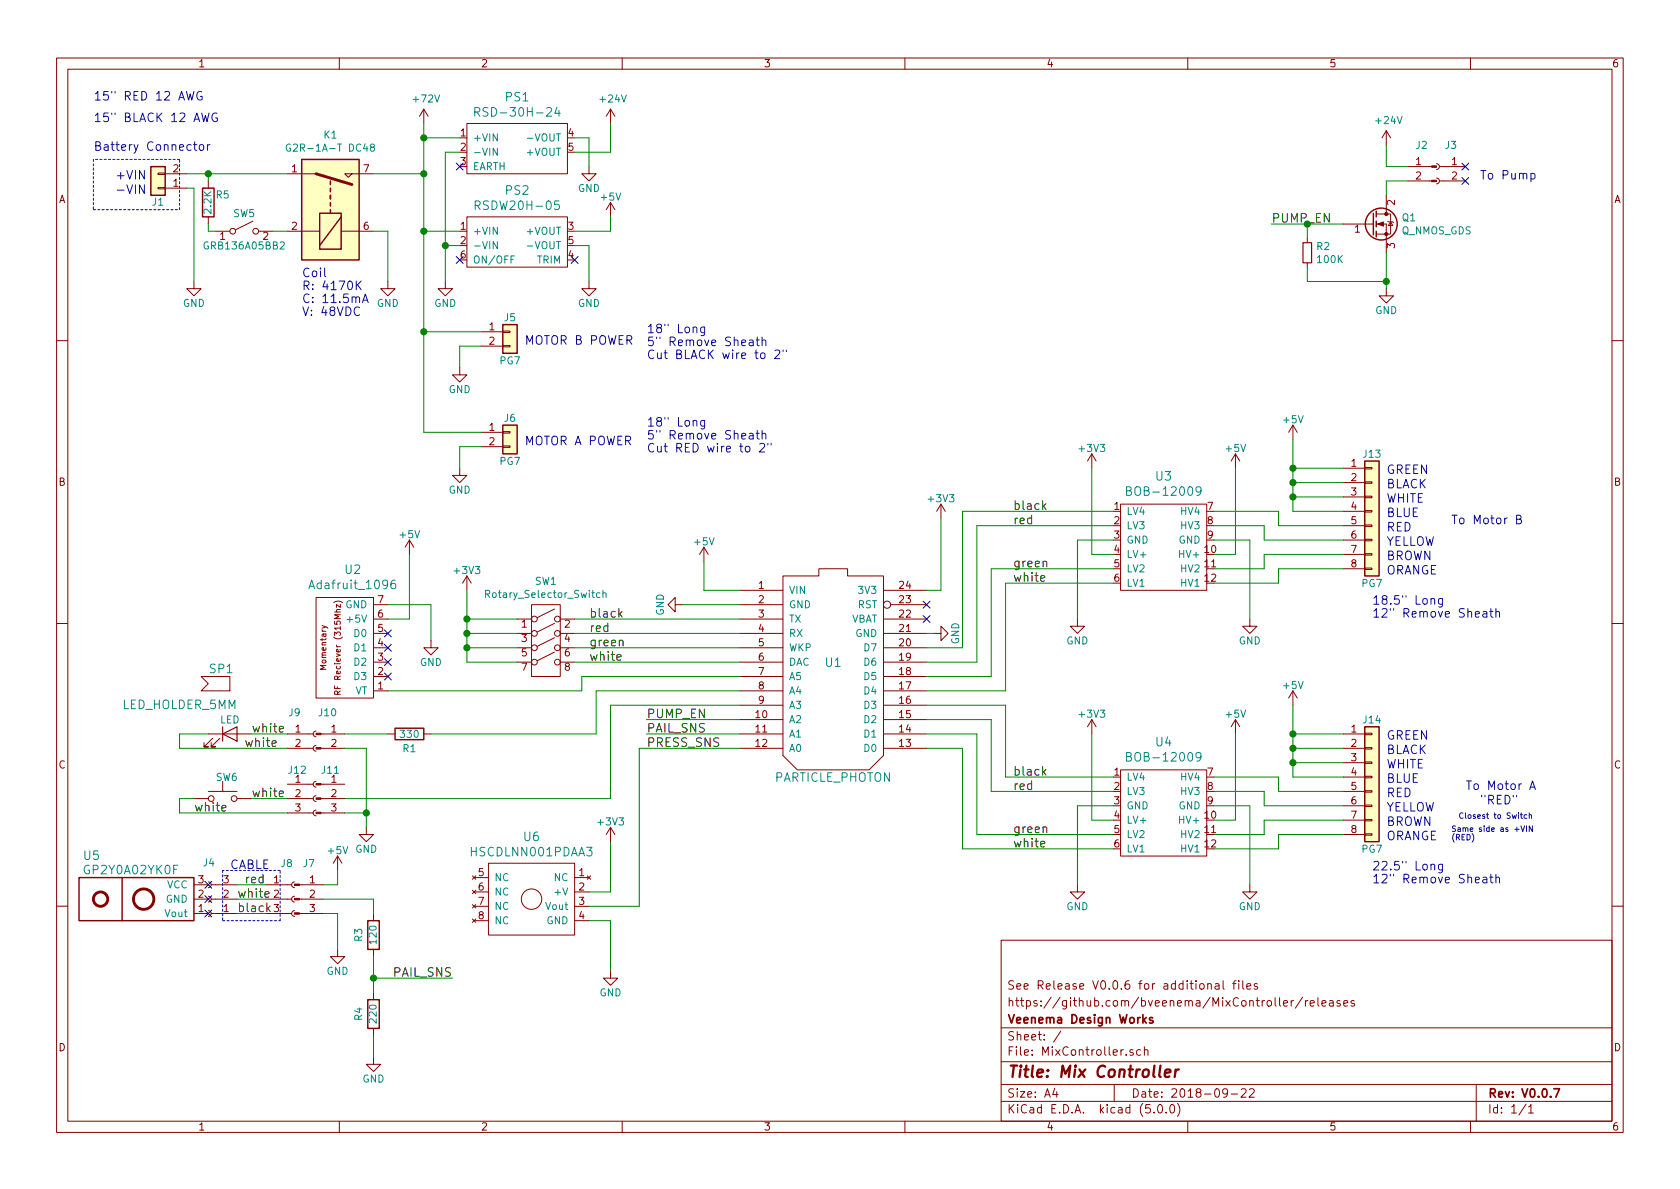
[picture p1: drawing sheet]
EESchema Schematic File Version 4
LIBS:MixController-cache
EELAYER 26 0
EELAYER END
$Descr A4 11693 8268
encoding utf-8
Sheet 1 1
Title "Mix Controller"
Date "2018-09-22"
Rev "V0.0.7"
Comp "Veenema Design Works"
Comment1 "https://github.com/bveenema/MixController/releases"
Comment2 "See Release V0.0.6 for additional files"
Comment3 ""
Comment4 ""
$EndDescr
$Comp
L particle:PARTICLE_PHOTON U1
U 1 1
P 5800 4650
F 0 "U1" H 5800 4700 60  0000 C CNN
F 1 "PARTICLE_PHOTON" H 5800 3900 60  0000 C CNN
F 2 "" H 6300 4850 60  0000 C CNN
F 3 "https://media.digikey.com/pdf/Data%20Sheets/Particle%20PDFs/Photon_v015_Web.pdf" H 6300 4850 60  0001 C CNN
F 4 "~" H 0   500 50  0001 C CNN "Alt Vendor"
F 5 "~" H 0   500 50  0001 C CNN "Alt Vendor P/N"
F 6 "PHOTONH" H 0   500 50  0001 C CNN "MPN"
F 7 "DigiKey" H 0   500 50  0001 C CNN "Vendor"
F 8 "1878-1000-ND" H 0   500 50  0001 C CNN "Vendor P/N"
	1    5800 4650
	1    0    0    -1  
$EndComp
$Comp
L power:+5V #PWR09
U 1 1
P 4900 3900
F 0 "#PWR09" H 4900 3750 50  0001 C CNN
F 1 "+5V" H 4900 4040 50  0000 C CNN
F 2 "" H 4900 3900 50  0001 C CNN
F 3 "" H 4900 3900 50  0001 C CNN
	1    4900 3900
	1    0    0    -1  
$EndComp
$Comp
L power:GND #PWR010
U 1 1
P 4750 4200
F 0 "#PWR010" H 4750 3950 50  0001 C CNN
F 1 "GND" H 4750 4050 50  0000 C CNN
F 2 "" H 4750 4200 50  0001 C CNN
F 3 "" H 4750 4200 50  0001 C CNN
	1    4750 4200
	0    1    1    0   
$EndComp
$Comp
L power:+3V3 #PWR013
U 1 1
P 6550 3600
F 0 "#PWR013" H 6550 3450 50  0001 C CNN
F 1 "+3V3" H 6550 3740 50  0000 C CNN
F 2 "" H 6550 3600 50  0001 C CNN
F 3 "" H 6550 3600 50  0001 C CNN
	1    6550 3600
	1    0    0    -1  
$EndComp
$Comp
L power:GND #PWR014
U 1 1
P 6500 4400
F 0 "#PWR014" H 6500 4150 50  0001 C CNN
F 1 "GND" H 6500 4250 50  0000 C CNN
F 2 "" H 6500 4400 50  0001 C CNN
F 3 "" H 6500 4400 50  0001 C CNN
	1    6500 4400
	0    -1   -1   0   
$EndComp
$Comp
L Device:LED D1
U 1 1
P 1600 5100
F 0 "D1" H 1600 5200 50  0001 C CNN
F 1 "LED" H 1600 5200 50  0000 C CNN
F 2 "" H 1600 5100 50  0001 C CNN
F 3 "http://www.cree.com/led-components/media/documents/C503B-BAS-BAN-BCS-BCN-GAS-GAN-GCS-GCN-1094.pdf" H 1600 5100 50  0001 C CNN
F 4 "~" H -2150 500 50  0001 C CNN "Alt Vendor"
F 5 "~" H -2150 500 50  0001 C CNN "Alt Vendor P/N"
F 6 "C503B-GCS-CY0C0791" H -2150 500 50  0001 C CNN "MPN"
F 7 "DigiKey" H -2150 500 50  0001 C CNN "Vendor"
F 8 "C503B-GCS-CY0C0791-ND" H -2150 500 50  0001 C CNN "Vendor P/N"
	1    1600 5100
	1    0    0    -1  
$EndComp
$Comp
L Device:R R1
U 1 1
P 2850 5100
F 0 "R1" V 2950 5100 50  0000 C CNN
F 1 "330" V 2850 5100 50  0000 C CNN
F 2 "" V 2780 5100 50  0001 C CNN
F 3 "" H 2850 5100 50  0001 C CNN
F 4 "~" H -1500 500 50  0001 C CNN "Alt Vendor"
F 5 "~" H -1500 500 50  0001 C CNN "Alt Vendor P/N"
F 6 "~" H -1500 500 50  0001 C CNN "MPN"
F 7 "House" H -1500 500 50  0001 C CNN "Vendor"
F 8 "~" H -1500 500 50  0001 C CNN "Vendor P/N"
	1    2850 5100
	0    1    1    0   
$EndComp
$Comp
L power:GND #PWR08
U 1 1
P 2550 5750
F 0 "#PWR08" H 2550 5500 50  0001 C CNN
F 1 "GND" H 2550 5600 50  0000 C CNN
F 2 "" H 2550 5750 50  0001 C CNN
F 3 "" H 2550 5750 50  0001 C CNN
	1    2550 5750
	1    0    0    -1  
$EndComp
$Comp
L switches:SW_Push SW6
U 1 1
P 1550 5550
F 0 "SW6" H 1500 5700 50  0000 L CNN
F 1 "SW_Push" H 1550 5490 50  0001 C CNN
F 2 "" H 1550 5750 50  0001 C CNN
F 3 "https://www.e-switch.com/system/asset/product_line/data_sheet/1/PV1.pdf" H 1550 5750 50  0001 C CNN
F 4 "~" H -1400 -200 50  0001 C CNN "Alt Vendor"
F 5 "~" H -1400 -200 50  0001 C CNN "Alt Vendor P/N"
F 6 "PV1F240SS" H -1400 -200 50  0001 C CNN "MPN"
F 7 "DigiKey" H -1400 -200 50  0001 C CNN "Vendor"
F 8 "PV1F240SS-ND" H -1400 -200 50  0001 C CNN "Vendor P/N"
	1    1550 5550
	1    0    0    -1  
$EndComp
Text Label 7050 3550 0    60   ~ 0
black
Text Label 7050 3950 0    60   ~ 0
green
Text Label 7050 5400 0    60   ~ 0
black
Text Label 7050 5800 0    60   ~ 0
green
Text Label 7050 5900 0    60   ~ 0
white
Text Notes 10100 3650 0    60   ~ 0
To Motor B
Text Label 7050 5500 0    60   ~ 0
red
$Comp
L conn:Conn_01x02 J5
U 1 1
P 3550 2300
F 0 "J5" H 3550 2400 50  0000 C CNN
F 1 "PG7" H 3550 2100 50  0000 C CNN
F 2 "" H 3550 2300 50  0001 C CNN
F 3 "http://a.co/d/5Wgcdna" H 3550 2300 50  0001 C CNN
F 4 "~" H -100 400 50  0001 C CNN "Alt Vendor"
F 5 "~" H -100 400 50  0001 C CNN "Alt Vendor P/N"
F 6 "a16101300ux0476" H -100 400 50  0001 C CNN "MPN"
F 7 "Amazon" H -100 400 50  0001 C CNN "Vendor"
F 8 "B01MSQI150" H -100 400 50  0001 C CNN "Vendor P/N"
	1    3550 2300
	1    0    0    -1  
$EndComp
$Comp
L conn:Conn_01x02 J6
U 1 1
P 3550 3000
F 0 "J6" H 3550 3100 50  0000 C CNN
F 1 "PG7" H 3550 2800 50  0000 C CNN
F 2 "" H 3550 3000 50  0001 C CNN
F 3 "http://a.co/d/5Wgcdna" H 3550 3000 50  0001 C CNN
F 4 "~" H -100 400 50  0001 C CNN "Alt Vendor"
F 5 "~" H -100 400 50  0001 C CNN "Alt Vendor P/N"
F 6 "a16101300ux0476" H -100 400 50  0001 C CNN "MPN"
F 7 "Amazon" H -100 400 50  0001 C CNN "Vendor"
F 8 "B01MSQI150" H -100 400 50  0001 C CNN "Vendor P/N"
	1    3550 3000
	1    0    0    -1  
$EndComp
$Comp
L power:GND #PWR07
U 1 1
P 3200 3250
F 0 "#PWR07" H 3200 3000 50  0001 C CNN
F 1 "GND" H 3200 3100 50  0000 C CNN
F 2 "" H 3200 3250 50  0001 C CNN
F 3 "" H 3200 3250 50  0001 C CNN
	1    3200 3250
	1    0    0    -1  
$EndComp
$Comp
L power:GND #PWR06
U 1 1
P 3200 2550
F 0 "#PWR06" H 3200 2300 50  0001 C CNN
F 1 "GND" H 3200 2400 50  0000 C CNN
F 2 "" H 3200 2550 50  0001 C CNN
F 3 "" H 3200 2550 50  0001 C CNN
	1    3200 2550
	1    0    0    -1  
$EndComp
Text Notes 3650 2400 0    60   ~ 0
MOTOR B POWER
Text Notes 3650 3100 0    60   ~ 0
MOTOR A POWER
Wire Wire Line
	5150 4100 4900 4100
Wire Wire Line
	4900 4100 4900 3900
Wire Wire Line
	6450 5000 6900 5000
Wire Wire Line
	6450 4900 7000 4900
Wire Wire Line
	6450 4800 7000 4800
Wire Wire Line
	7000 4800 7000 4050
Wire Wire Line
	6900 3950 6900 4700
Wire Wire Line
	6900 4700 6450 4700
Wire Wire Line
	6700 3550 6700 4500
Wire Wire Line
	6700 4500 6450 4500
Wire Wire Line
	6550 3600 6550 4100
Wire Wire Line
	6550 4100 6450 4100
Wire Wire Line
	6450 4400 6500 4400
Wire Wire Line
	2950 1200 2950 1600
Wire Wire Line
	2950 2300 2950 3000
Wire Wire Line
	3350 3100 3200 3100
Wire Wire Line
	3200 3100 3200 3250
Wire Wire Line
	3350 2400 3200 2400
Wire Wire Line
	3200 2400 3200 2550
Wire Wire Line
	2950 3000 3350 3000
Connection ~ 2950 2300
Wire Wire Line
	2850 4300 2850 3850
Wire Wire Line
	3000 4200 3000 4450
$Comp
L power:GND #PWR04
U 1 1
P 3000 4450
F 0 "#PWR04" H 3000 4200 50  0001 C CNN
F 1 "GND" H 3000 4300 50  0000 C CNN
F 2 "" H 3000 4450 50  0001 C CNN
F 3 "" H 3000 4450 50  0001 C CNN
	1    3000 4450
	1    0    0    -1  
$EndComp
$Comp
L power:+5V #PWR03
U 1 1
P 2850 3850
F 0 "#PWR03" H 2850 3700 50  0001 C CNN
F 1 "+5V" H 2850 3990 50  0000 C CNN
F 2 "" H 2850 3850 50  0001 C CNN
F 3 "" H 2850 3850 50  0001 C CNN
	1    2850 3850
	1    0    0    -1  
$EndComp
Wire Wire Line
	6900 5000 6900 5500
$Comp
L power:+3V3 #PWR018
U 1 1
P 7600 5100
F 0 "#PWR018" H 7600 4950 50  0001 C CNN
F 1 "+3V3" H 7600 5240 50  0000 C CNN
F 2 "" H 7600 5100 50  0001 C CNN
F 3 "" H 7600 5100 50  0001 C CNN
	1    7600 5100
	1    0    0    -1  
$EndComp
Text Notes 9550 6150 0    60   ~ 0
20" Long\n7" Remove Sheath
Text Label 7050 3650 0    60   ~ 0
red
$Comp
L conn:Conn_01x08 J14
U 1 1
P 9550 5400
F 0 "J14" H 9550 5800 50  0000 C CNN
F 1 "PG7" H 9550 4900 50  0000 C CNN
F 2 "" H 9550 5400 50  0001 C CNN
F 3 "http://a.co/d/5Wgcdna" H 9550 5400 50  0001 C CNN
F 4 "~" H -450 0   50  0001 C CNN "Alt Vendor"
F 5 "~" H -450 0   50  0001 C CNN "Alt Vendor P/N"
F 6 "a16101300ux0476" H -450 0   50  0001 C CNN "MPN"
F 7 "Amazon" H -450 0   50  0001 C CNN "Vendor"
F 8 "B01MSQI150" H -450 0   50  0001 C CNN "Vendor P/N"
	1    9550 5400
	1    0    0    -1  
$EndComp
Text Notes 10200 5500 0    60   ~ 0
To Motor A
Text Notes 10300 5600 0    60   ~ 0
"RED"
Wire Wire Line
	8900 5800 9350 5800
Wire Wire Line
	8800 5600 9350 5600
Wire Wire Line
	8900 5500 9350 5500
Wire Wire Line
	9000 5400 9350 5400
Wire Wire Line
	9000 5300 9350 5300
Wire Wire Line
	9000 5200 9350 5200
Wire Wire Line
	9000 5100 9350 5100
Text Notes 9650 5150 0    60   ~ 0
GREEN
Text Notes 9650 5250 0    60   ~ 0
BLACK
Text Notes 9650 5350 0    60   ~ 0
WHITE
Text Notes 9650 5450 0    60   ~ 0
BLUE
Text Notes 9650 5550 0    60   ~ 0
RED
Text Notes 9650 5650 0    60   ~ 0
YELLOW
Text Notes 9650 5750 0    60   ~ 0
BROWN
Text Notes 9650 5850 0    60   ~ 0
ORANGE
$Comp
L power:+5V #PWR024
U 1 1
P 9000 4900
F 0 "#PWR024" H 9000 4750 50  0001 C CNN
F 1 "+5V" H 9000 5040 50  0000 C CNN
F 2 "" H 9000 4900 50  0001 C CNN
F 3 "" H 9000 4900 50  0001 C CNN
	1    9000 4900
	1    0    0    -1  
$EndComp
Wire Wire Line
	9000 4900 9000 5100
Wire Wire Line
	9000 5100 9000 5200
Wire Wire Line
	9000 5200 9000 5300
Wire Wire Line
	9000 5300 9000 5400
Connection ~ 9000 5300
Connection ~ 9000 5200
Connection ~ 9000 5100
Wire Wire Line
	6800 3650 6800 4600
Wire Wire Line
	6800 4600 6450 4600
Wire Wire Line
	6700 5900 7750 5900
Wire Wire Line
	8450 5900 8900 5900
Wire Wire Line
	8900 5900 8900 5800
Wire Wire Line
	8450 5800 8800 5800
Wire Wire Line
	8800 5800 8800 5700
Wire Wire Line
	8450 5400 8900 5400
Wire Wire Line
	8900 5400 8900 5500
Wire Wire Line
	8800 5600 8800 5500
Wire Wire Line
	8800 5500 8450 5500
Wire Wire Line
	6800 5800 7750 5800
Wire Wire Line
	6900 5500 7750 5500
Wire Wire Line
	7000 4900 7000 5400
Wire Wire Line
	7000 5400 7750 5400
$Comp
L power:GND #PWR016
U 1 1
P 7500 6150
F 0 "#PWR016" H 7500 5900 50  0001 C CNN
F 1 "GND" H 7500 6000 50  0000 C CNN
F 2 "" H 7500 6150 50  0001 C CNN
F 3 "" H 7500 6150 50  0001 C CNN
	1    7500 6150
	1    0    0    -1  
$EndComp
Wire Wire Line
	7750 5600 7500 5600
Wire Wire Line
	7500 5600 7500 6150
Wire Wire Line
	7600 5100 7600 5700
Wire Wire Line
	7600 5700 7750 5700
$Comp
L power:+5V #PWR020
U 1 1
P 8600 5100
F 0 "#PWR020" H 8600 4950 50  0001 C CNN
F 1 "+5V" H 8600 5240 50  0000 C CNN
F 2 "" H 8600 5100 50  0001 C CNN
F 3 "" H 8600 5100 50  0001 C CNN
	1    8600 5100
	1    0    0    -1  
$EndComp
Wire Wire Line
	8600 5100 8600 5700
Wire Wire Line
	8600 5700 8450 5700
Wire Wire Line
	8450 5600 8700 5600
Wire Wire Line
	8700 5600 8700 6150
$Comp
L power:GND #PWR022
U 1 1
P 8700 6150
F 0 "#PWR022" H 8700 5900 50  0001 C CNN
F 1 "GND" H 8700 6000 50  0000 C CNN
F 2 "" H 8700 6150 50  0001 C CNN
F 3 "" H 8700 6150 50  0001 C CNN
	1    8700 6150
	1    0    0    -1  
$EndComp
$Comp
L power:+3V3 #PWR017
U 1 1
P 7600 3250
F 0 "#PWR017" H 7600 3100 50  0001 C CNN
F 1 "+3V3" H 7600 3390 50  0000 C CNN
F 2 "" H 7600 3250 50  0001 C CNN
F 3 "" H 7600 3250 50  0001 C CNN
	1    7600 3250
	1    0    0    -1  
$EndComp
Text Notes 9550 4300 0    60   ~ 0
18" Long\n5" Remove Sheath
$Comp
L conn:Conn_01x08 J13
U 1 1
P 9550 3550
F 0 "J13" H 9550 3950 50  0000 C CNN
F 1 "PG7" H 9550 3050 50  0000 C CNN
F 2 "" H 9550 3550 50  0001 C CNN
F 3 "http://a.co/d/5Wgcdna" H 9550 3550 50  0001 C CNN
F 4 "~" H -450 0   50  0001 C CNN "Alt Vendor"
F 5 "~" H -450 0   50  0001 C CNN "Alt Vendor P/N"
F 6 "a16101300ux0476" H -450 0   50  0001 C CNN "MPN"
F 7 "Amazon" H -450 0   50  0001 C CNN "Vendor"
F 8 "B01MSQI150" H -450 0   50  0001 C CNN "Vendor P/N"
	1    9550 3550
	1    0    0    -1  
$EndComp
Wire Wire Line
	8900 3950 9350 3950
Wire Wire Line
	8800 3850 9350 3850
Wire Wire Line
	8800 3750 9350 3750
Wire Wire Line
	8900 3650 9350 3650
Wire Wire Line
	9000 3550 9350 3550
Wire Wire Line
	9000 3450 9350 3450
Wire Wire Line
	9000 3350 9350 3350
Wire Wire Line
	9000 3250 9350 3250
Text Notes 9650 3300 0    60   ~ 0
GREEN
Text Notes 9650 3400 0    60   ~ 0
BLACK
Text Notes 9650 3500 0    60   ~ 0
WHITE
Text Notes 9650 3600 0    60   ~ 0
BLUE
Text Notes 9650 3700 0    60   ~ 0
RED
Text Notes 9650 3800 0    60   ~ 0
YELLOW
Text Notes 9650 3900 0    60   ~ 0
BROWN
Text Notes 9650 4000 0    60   ~ 0
ORANGE
$Comp
L power:+5V #PWR023
U 1 1
P 9000 3050
F 0 "#PWR023" H 9000 2900 50  0001 C CNN
F 1 "+5V" H 9000 3190 50  0000 C CNN
F 2 "" H 9000 3050 50  0001 C CNN
F 3 "" H 9000 3050 50  0001 C CNN
	1    9000 3050
	1    0    0    -1  
$EndComp
Wire Wire Line
	9000 3050 9000 3250
Wire Wire Line
	9000 3250 9000 3350
Wire Wire Line
	9000 3350 9000 3450
Wire Wire Line
	9000 3450 9000 3550
Connection ~ 9000 3450
Connection ~ 9000 3350
Connection ~ 9000 3250
Wire Wire Line
	8900 4050 8900 3950
Wire Wire Line
	8800 3950 8800 3850
Wire Wire Line
	8900 3550 8900 3650
Wire Wire Line
	8800 3750 8800 3650
$Comp
L power:GND #PWR015
U 1 1
P 7500 4300
F 0 "#PWR015" H 7500 4050 50  0001 C CNN
F 1 "GND" H 7500 4150 50  0000 C CNN
F 2 "" H 7500 4300 50  0001 C CNN
F 3 "" H 7500 4300 50  0001 C CNN
	1    7500 4300
	1    0    0    -1  
$EndComp
Wire Wire Line
	7500 3750 7500 4300
Wire Wire Line
	7600 3250 7600 3850
$Comp
L power:+5V #PWR019
U 1 1
P 8600 3250
F 0 "#PWR019" H 8600 3100 50  0001 C CNN
F 1 "+5V" H 8600 3390 50  0000 C CNN
F 2 "" H 8600 3250 50  0001 C CNN
F 3 "" H 8600 3250 50  0001 C CNN
	1    8600 3250
	1    0    0    -1  
$EndComp
Wire Wire Line
	8600 3250 8600 3850
Wire Wire Line
	8700 3750 8700 4300
$Comp
L power:GND #PWR021
U 1 1
P 8700 4300
F 0 "#PWR021" H 8700 4050 50  0001 C CNN
F 1 "GND" H 8700 4150 50  0000 C CNN
F 2 "" H 8700 4300 50  0001 C CNN
F 3 "" H 8700 4300 50  0001 C CNN
	1    8700 4300
	1    0    0    -1  
$EndComp
Text Label 7050 4050 0    60   ~ 0
white
Wire Wire Line
	8800 5700 9350 5700
Text Notes 10150 5700 0    39   ~ 0
Closest to Switch
$Comp
L conn:Conn_01x02 J1
U 1 1
P 1100 1300
F 0 "J1" H 1100 1400 50  0000 C CNN
F 1 "PG7" H 1100 1100 50  0001 C CNN
F 2 "" H 1100 1300 50  0001 C CNN
F 3 "http://a.co/d/5Wgcdna" H 1100 1300 50  0001 C CNN
F 4 "~" H -100 100 50  0001 C CNN "Alt Vendor"
F 5 "~" H -100 100 50  0001 C CNN "Alt Vendor P/N"
F 6 "a16101300ux0476" H -100 100 50  0001 C CNN "MPN"
F 7 "Amazon" H -100 100 50  0001 C CNN "Vendor"
F 8 "B01MSQI150" H -100 100 50  0001 C CNN "Vendor P/N"
	1    1100 1300
	-1   0    0    1   
$EndComp
Text Notes 800  1250 0    60   ~ 0
+VIN
Text Notes 800  1350 0    60   ~ 0
-VIN
Wire Wire Line
	3350 2300 2950 2300
Wire Notes Line
	1250 1450 1250 1100
Wire Notes Line
	1250 1100 650  1100
Wire Notes Line
	650  1100 650  1450
Wire Notes Line
	650  1450 1250 1450
Text Notes 650  1050 0    60   ~ 0
Battery Connector
Text Notes 10100 5850 0    39   ~ 0
Same side as +VIN \n(RED)
Text Notes 4500 2500 0    60   ~ 0
18" Long\n5" Remove Sheath\nCut BLACK wire to 2"
Text Notes 4500 3150 0    60   ~ 0
18" Long\n5" Remove Sheath\nCut RED wire to 2"
$Comp
L switches:SW_SPST SW5
U 1 1
P 1700 1600
F 0 "SW5" H 1700 1725 50  0000 C CNN
F 1 "GRB136A05BB2" H 1700 1500 50  0000 C CNN
F 2 "" H 1700 1600 50  0001 C CNN
F 3 "http://switches-connectors-custom.cwind.com/Asset/GRB136A05BB2.pdf" H 1700 1600 50  0001 C CNN
F 4 "~" H -250 -2150 50  0001 C CNN "Alt Vendor"
F 5 "~" H -250 -2150 50  0001 C CNN "Alt Vendor P/N"
F 6 "GRB136A05BB2" H -250 -2150 50  0001 C CNN "MPN"
F 7 "DigiKey" H -250 -2150 50  0001 C CNN "Vendor"
F 8 "SW652-ND" H -250 -2150 50  0001 C CNN "Vendor P/N"
	1    1700 1600
	1    0    0    -1  
$EndComp
Wire Wire Line
	3250 4400 3250 4500
Wire Wire Line
	3250 4500 3250 4600
Connection ~ 3250 4400
Connection ~ 3250 4500
$Comp
L power:+3V3 #PWR01
U 1 1
P 3250 4100
F 0 "#PWR01" H 3250 3950 50  0001 C CNN
F 1 "+3V3" H 3250 4240 50  0000 C CNN
F 2 "" H 3250 4100 50  0001 C CNN
F 3 "" H 3250 4100 50  0001 C CNN
	1    3250 4100
	1    0    0    -1  
$EndComp
Text Label 4100 4600 0    60   ~ 0
white
Text Label 4100 4500 0    60   ~ 0
green
Text Label 4100 4400 0    60   ~ 0
red
Text Label 4100 4300 0    60   ~ 0
black
$Comp
L power:GND #PWR02
U 1 1
P 1350 1950
F 0 "#PWR02" H 1350 1700 50  0001 C CNN
F 1 "GND" H 1350 1800 50  0000 C CNN
F 2 "" H 1350 1950 50  0001 C CNN
F 3 "" H 1350 1950 50  0001 C CNN
	1    1350 1950
	1    0    0    -1  
$EndComp
$Comp
L Relay:DIPxx-1Axx-11x K1
U 1 1
P 2300 1400
F 0 "K1" V 2767 1400 50  0000 C CNN
F 1 "G2R-1A-T DC48" V 2676 1400 50  0000 C CNN
F 2 "" H 2650 1350 50  0001 L CNN
F 3 "http://omronfs.omron.com/en_US/ecb/products/pdf/en-g2r.pdf" H 2300 1400 50  0001 C CNN
F 4 "~" H -100 100 50  0001 C CNN "Alt Vendor"
F 5 "~" H -100 100 50  0001 C CNN "Alt Vendor P/N"
F 6 "G2R-1A-T DC48" H -100 100 50  0001 C CNN "MPN"
F 7 "DigiKey" H -100 100 50  0001 C CNN "Vendor"
F 8 "Z6234-ND" H -100 100 50  0001 C CNN "Vendor P/N"
	1    2300 1400
	0    1    -1   0   
$EndComp
Wire Wire Line
	1300 1300 1350 1300
Text Notes 650  700  0    60   ~ 0
15" RED 12 AWG
Text Notes 650  850  0    60   ~ 0
15" BLACK 12 AWG
Wire Wire Line
	1900 1600 2000 1600
Wire Wire Line
	1500 1600 1450 1600
Wire Wire Line
	2600 1600 2700 1600
Wire Wire Line
	2700 1600 2700 1950
$Comp
L power:GND #PWR05
U 1 1
P 2700 1950
F 0 "#PWR05" H 2700 1700 50  0001 C CNN
F 1 "GND" H 2700 1800 50  0000 C CNN
F 2 "" H 2700 1950 50  0001 C CNN
F 3 "" H 2700 1950 50  0001 C CNN
	1    2700 1950
	1    0    0    -1  
$EndComp
Wire Wire Line
	2600 1200 2950 1200
$Comp
L proj:RSD-30H-24 PS1
U 1 1
P 3600 1050
F 0 "PS1" H 3600 1437 60  0000 C CNN
F 1 "RSD-30H-24" H 3600 1331 60  0000 C CNN
F 2 "" H 3850 1400 60  0001 C CNN
F 3 "https://www.meanwell.com/Upload/PDF/RSD-30/RSD-30-SPEC.PDF" H 3850 1400 60  0001 C CNN
F 4 "RSD-30H-24" H 3600 1050 50  0001 C CNN "MPN"
F 5 "DigiKey" H 3600 1050 50  0001 C CNN "Vendor"
F 6 "1866-5459-ND" H 3600 1050 50  0001 C CNN "Vendor P/N"
F 7 "~" H 3600 1050 50  0001 C CNN "Alt Vendor"
F 8 "~" H 3600 1050 50  0001 C CNN "Alt Vendor P/N"
	1    3600 1050
	1    0    0    -1  
$EndComp
$Comp
L proj:RSDW20H-05 PS2
U 1 1
P 3600 1700
F 0 "PS2" H 3600 2087 60  0000 C CNN
F 1 "RSDW20H-05" H 3600 1981 60  0000 C CNN
F 2 "" H 3850 2050 60  0001 C CNN
F 3 "http://www.meanwell.com/webapp/product/search.aspx?prod=RSDW20#1" H 3850 2050 60  0001 C CNN
F 4 "~" H -100 100 50  0001 C CNN "Alt Vendor"
F 5 "~" H -100 100 50  0001 C CNN "Alt Vendor P/N"
F 6 "RSDW20H-05" H -100 100 50  0001 C CNN "MPN"
F 7 "Mouser" H -100 100 50  0001 C CNN "Vendor"
F 8 "709-RSDW20H-05" H -100 100 50  0001 C CNN "Vendor P/N"
	1    3600 1700
	1    0    0    -1  
$EndComp
$Comp
L power:+24V #PWR025
U 1 1
P 4250 850
F 0 "#PWR025" H 4250 700 50  0001 C CNN
F 1 "+24V" H 4265 1023 50  0000 C CNN
F 2 "" H 4250 850 50  0001 C CNN
F 3 "" H 4250 850 50  0001 C CNN
	1    4250 850 
	1    0    0    -1  
$EndComp
Wire Wire Line
	2950 1200 2950 950 
Connection ~ 2950 1200
Wire Wire Line
	4250 1050 4250 850 
Wire Wire Line
	4000 1050 4250 1050
Wire Wire Line
	4000 1700 4100 1700
Wire Wire Line
	4100 1700 4100 1950
$Comp
L power:GND #PWR012
U 1 1
P 4100 1150
F 0 "#PWR012" H 4100 900 50  0001 C CNN
F 1 "GND" H 4100 1000 50  0000 C CNN
F 2 "" H 4100 1150 50  0001 C CNN
F 3 "" H 4100 1150 50  0001 C CNN
	1    4100 1150
	1    0    0    -1  
$EndComp
Wire Wire Line
	4100 950  4000 950 
$Comp
L power:GND #PWR011
U 1 1
P 3100 1950
F 0 "#PWR011" H 3100 1700 50  0001 C CNN
F 1 "GND" H 3100 1800 50  0000 C CNN
F 2 "" H 3100 1950 50  0001 C CNN
F 3 "" H 3100 1950 50  0001 C CNN
	1    3100 1950
	1    0    0    -1  
$EndComp
Wire Wire Line
	3100 1950 3100 1700
Wire Wire Line
	3100 1700 3200 1700
Wire Wire Line
	3100 1700 3100 1050
Wire Wire Line
	3100 1050 3200 1050
Connection ~ 3100 1700
Wire Wire Line
	3200 1600 2950 1600
Connection ~ 2950 1600
Wire Wire Line
	2950 1600 2950 2300
Wire Wire Line
	3200 950  2950 950 
$Comp
L power:+5V #PWR026
U 1 1
P 4250 1500
F 0 "#PWR026" H 4250 1350 50  0001 C CNN
F 1 "+5V" H 4250 1640 50  0000 C CNN
F 2 "" H 4250 1500 50  0001 C CNN
F 3 "" H 4250 1500 50  0001 C CNN
	1    4250 1500
	1    0    0    -1  
$EndComp
Wire Wire Line
	4250 1500 4250 1600
Wire Wire Line
	4250 1600 4000 1600
$Comp
L proj:BOB-12009 U3
U 1 1
P 8100 3800
F 0 "U3" H 8100 4297 60  0000 C CNN
F 1 "BOB-12009" H 8100 4191 60  0000 C CNN
F 2 "" H 8800 4350 60  0001 C CNN
F 3 "https://www.sparkfun.com/products/12009" H 8800 4350 60  0001 C CNN
F 4 "~" H 0   0   50  0001 C CNN "Alt Vendor"
F 5 "~" H 0   0   50  0001 C CNN "Alt Vendor P/N"
F 6 "BOB-12009" H 0   0   50  0001 C CNN "MPN"
F 7 "DigiKey" H 0   0   50  0001 C CNN "Vendor"
F 8 "1568-1209-ND" H 0   0   50  0001 C CNN "Vendor P/N"
	1    8100 3800
	1    0    0    -1  
$EndComp
Wire Wire Line
	7000 4050 7750 4050
Wire Wire Line
	6900 3950 7750 3950
Wire Wire Line
	6800 3650 7750 3650
Wire Wire Line
	6700 3550 7750 3550
Wire Wire Line
	8450 3750 8700 3750
Wire Wire Line
	8600 3850 8450 3850
Wire Wire Line
	7600 3850 7750 3850
Wire Wire Line
	7750 3750 7500 3750
Wire Wire Line
	8800 3650 8450 3650
Wire Wire Line
	8450 3550 8900 3550
Wire Wire Line
	8450 3950 8800 3950
Wire Wire Line
	8450 4050 8900 4050
$Comp
L proj:BOB-12009 U4
U 1 1
P 8100 5650
F 0 "U4" H 8100 6147 60  0000 C CNN
F 1 "BOB-12009" H 8100 6041 60  0000 C CNN
F 2 "" H 8800 6200 60  0001 C CNN
F 3 "https://www.sparkfun.com/products/12009" H 8800 6200 60  0001 C CNN
F 4 "~" H 0   1850 50  0001 C CNN "Alt Vendor"
F 5 "~" H 0   1850 50  0001 C CNN "Alt Vendor P/N"
F 6 "BOB-12009" H 0   1850 50  0001 C CNN "MPN"
F 7 "DigiKey" H 0   1850 50  0001 C CNN "Vendor"
F 8 "1568-1209-ND" H 0   1850 50  0001 C CNN "Vendor P/N"
	1    8100 5650
	1    0    0    -1  
$EndComp
Wire Wire Line
	1350 1300 1350 1950
Wire Wire Line
	6450 5100 6800 5100
Wire Wire Line
	6800 5100 6800 5800
Wire Wire Line
	6700 5900 6700 5200
Wire Wire Line
	6700 5200 6450 5200
Wire Wire Line
	5150 4300 4000 4300
$Comp
L proj:Rotary_Selector_Switch SW1
U 1 1
P 3800 4300
F 0 "SW1" H 3800 4565 50  0000 C CNN
F 1 "Rotary_Selector_Switch" H 3800 4474 50  0000 C CNN
F 2 "" H 3800 4300 50  0001 C CNN
F 3 " http://a.co/d/7F7LLH1" H 3800 4300 50  0001 C CNN
F 4 "~" H 0   500 50  0001 C CNN "Alt Vendor"
F 5 "~" H 0   500 50  0001 C CNN "Alt Vendor P/N"
F 6 "LW28-20/0123.3" H 0   500 50  0001 C CNN "MPN"
F 7 "Amazon" H 0   500 50  0001 C CNN "Vendor"
F 8 "B014KPR3D2" H 0   500 50  0001 C CNN "Vendor P/N"
	1    3800 4300
	1    0    0    -1  
$EndComp
Wire Wire Line
	3250 4400 3600 4400
Wire Wire Line
	3250 4500 3600 4500
Wire Wire Line
	3250 4600 3600 4600
Wire Wire Line
	3250 4300 3250 4400
Wire Wire Line
	3250 4100 3250 4300
Connection ~ 3250 4300
Wire Wire Line
	3250 4300 3600 4300
Wire Wire Line
	4750 4200 5150 4200
Wire Wire Line
	4000 4400 5150 4400
Wire Wire Line
	5150 4500 4000 4500
Wire Wire Line
	5150 4600 4000 4600
$Comp
L proj:Adafruit_1096 U2
U 1 1
P 2400 4500
F 0 "U2" H 2456 5047 60  0000 C CNN
F 1 "Adafruit_1096" H 2456 4941 60  0000 C CNN
F 2 "" H 3350 5100 60  0001 C CNN
F 3 "https://www.adafruit.com/product/1096" H 3350 5100 60  0001 C CNN
F 4 "Adafruit" H 0   500 50  0001 C CNN "Alt Vendor"
F 5 "1096" H 0   500 50  0001 C CNN "Alt Vendor P/N"
F 6 "1096" H 0   500 50  0001 C CNN "MPN"
F 7 "DigiKey" H 0   500 50  0001 C CNN "Vendor"
F 8 "1528-1935-ND" H 0   500 50  0001 C CNN "Vendor P/N"
	1    2400 4500
	1    0    0    -1  
$EndComp
Wire Wire Line
	2700 4200 3000 4200
Wire Wire Line
	2700 4300 2850 4300
Wire Wire Line
	5150 4700 4050 4700
Wire Wire Line
	4050 4700 4050 4800
Wire Wire Line
	2700 4800 4050 4800
NoConn ~ 2700 4700
NoConn ~ 2700 4600
NoConn ~ 2700 4500
NoConn ~ 2700 4400
$Comp
L conn:Conn_01x02_Male J2
U 1 1
P 10000 1150
F 0 "J2" H 10150 1300 50  0000 R CNN
F 1 "B2B-XH-A(LF)(SN)" V 10200 950 50  0001 R CNN
F 2 "" H 10000 1150 50  0001 C CNN
F 3 "http://www.jst-mfg.com/product/pdf/eng/eXH.pdf" H 10000 1150 50  0001 C CNN
F 4 "~" H 450 -650 50  0001 C CNN "Alt Vendor"
F 5 "~" H 450 -650 50  0001 C CNN "Alt Vendor P/N"
F 6 "B2B-XH-A(LF)(SN)" H 450 -650 50  0001 C CNN "MPN"
F 7 "DigiKey" H 450 -650 50  0001 C CNN "Vendor"
F 8 "455-2247-ND" H 450 -650 50  0001 C CNN "Vendor P/N"
	1    10000 1150
	-1   0    0    -1  
$EndComp
Wire Wire Line
	9800 1250 9650 1250
Wire Wire Line
	9650 1250 9650 1350
Wire Wire Line
	9800 1150 9650 1150
Wire Wire Line
	9650 1150 9650 1000
$Comp
L power:+24V #PWR027
U 1 1
P 9650 1000
F 0 "#PWR027" H 9650 850 50  0001 C CNN
F 1 "+24V" H 9665 1173 50  0000 C CNN
F 2 "" H 9650 1000 50  0001 C CNN
F 3 "" H 9650 1000 50  0001 C CNN
	1    9650 1000
	1    0    0    -1  
$EndComp
$Comp
L Device:Q_NMOS_GDS Q1
U 1 1
P 9550 1550
F 0 "Q1" H 9755 1596 50  0000 L CNN
F 1 "Q_NMOS_GDS" H 9755 1505 50  0000 L CNN
F 2 "" H 9750 1650 50  0001 C CNN
F 3 "https://www.fairchildsemi.com/datasheets/FQ/FQP30N06L.pdf" H 9550 1550 50  0001 C CNN
F 4 "FQP30N06L" H 9550 1550 50  0001 C CNN "MPN"
F 5 "DigiKey" H 9550 1550 50  0001 C CNN "Vendor"
F 6 "FQP30N06L-ND" H 9550 1550 50  0001 C CNN "Vendor P/N"
F 7 "~" H 450 -550 50  0001 C CNN "Alt Vendor"
F 8 "~" H 450 -550 50  0001 C CNN "Alt Vendor P/N"
	1    9550 1550
	1    0    0    -1  
$EndComp
$Comp
L power:GND #PWR028
U 1 1
P 9650 2000
F 0 "#PWR028" H 9650 1750 50  0001 C CNN
F 1 "GND" H 9650 1850 50  0000 C CNN
F 2 "" H 9650 2000 50  0001 C CNN
F 3 "" H 9650 2000 50  0001 C CNN
	1    9650 2000
	1    0    0    -1  
$EndComp
Wire Wire Line
	9350 1550 9100 1550
Text Label 8850 1550 0    60   ~ 0
PUMP_EN
Wire Wire Line
	4150 5100 4150 4800
Wire Wire Line
	4150 4800 5150 4800
Wire Wire Line
	3000 5100 4150 5100
Wire Wire Line
	5150 4900 4250 4900
Wire Wire Line
	5150 5000 4500 5000
Text Label 4500 5000 0    60   ~ 0
PUMP_EN
Text Label 4500 5200 0    60   ~ 0
PRESS_SNS
$Comp
L Device:R_Small R2
U 1 1
P 9100 1750
F 0 "R2" H 9159 1796 50  0000 L CNN
F 1 "100K" H 9159 1705 50  0000 L CNN
F 2 "" H 9100 1750 50  0001 C CNN
F 3 "~" H 9100 1750 50  0001 C CNN
F 4 "~" H 450 -550 50  0001 C CNN "Alt Vendor"
F 5 "~" H 450 -550 50  0001 C CNN "Alt Vendor P/N"
F 6 "~" H 450 -550 50  0001 C CNN "MPN"
F 7 "House" H 450 -550 50  0001 C CNN "Vendor"
F 8 "~" H 450 -550 50  0001 C CNN "Vendor P/N"
	1    9100 1750
	1    0    0    -1  
$EndComp
Wire Wire Line
	9100 1650 9100 1550
Connection ~ 9100 1550
Wire Wire Line
	9100 1550 8850 1550
Wire Wire Line
	9100 1850 9100 1950
Wire Wire Line
	9100 1950 9650 1950
Wire Wire Line
	9650 1950 9650 2000
Wire Wire Line
	9650 1750 9650 1950
Connection ~ 9650 1950
$Comp
L proj:LED_HOLDER_5MM SP1
U 1 1
P 1500 4750
F 0 "SP1" H 1550 4650 60  0000 R CNN
F 1 "LED_HOLDER_5MM" H 2150 4900 60  0000 R CNN
F 2 "" H 1500 4750 60  0001 C CNN
F 3 "https://media.digikey.com/pdf/Data%20Sheets/Adafruit%20PDFs/2178_Web.pdf" H 1500 4750 60  0001 C CNN
F 4 "~" H -450 300 50  0001 C CNN "Alt Vendor"
F 5 "~" H -450 300 50  0001 C CNN "Alt Vendor P/N"
F 6 "2178" H -450 300 50  0001 C CNN "MPN"
F 7 "DigiKey" H -450 300 50  0001 C CNN "Vendor"
F 8 "1528-1399-ND" H -450 300 50  0001 C CNN "Vendor P/N"
	1    1500 4750
	-1   0    0    1   
$EndComp
$Comp
L conn:Conn_01x02_Female J3
U 1 1
P 10000 1150
F 0 "J3" H 9900 1300 50  0000 C CNN
F 1 "XHP-2" H 9550 950 50  0001 C CNN
F 2 "" H 10000 1150 50  0001 C CNN
F 3 "http://www.jst-mfg.com/product/pdf/eng/eXH.pdf" H 10000 1150 50  0001 C CNN
F 4 "~" H 550 -550 50  0001 C CNN "Alt Vendor"
F 5 "~" H 550 -550 50  0001 C CNN "Alt Vendor P/N"
F 6 "XHP-2" H 550 -550 50  0001 C CNN "MPN"
F 7 "DigiKey" H 550 -550 50  0001 C CNN "Vendor"
F 8 "455-2266-ND" H 550 -550 50  0001 C CNN "Vendor P/N"
	1    10000 1150
	-1   0    0    -1  
$EndComp
NoConn ~ 10200 1150
NoConn ~ 10200 1250
Text Notes 10300 1250 0    60   ~ 0
To Pump
$Comp
L proj:HSCDLNN001PDAA3 U6
U 1 1
P 3700 6250
F 0 "U6" H 3700 6687 60  0000 C CNN
F 1 "HSCDLNN001PDAA3" H 3700 6581 60  0000 C CNN
F 2 "" H 3700 6300 60  0001 C CNN
F 3 "https://sensing.honeywell.com/index.php?ci_id=151133" H 3700 6300 60  0001 C CNN
F 4 "HSCDLNN001PDAA3" H 3700 6250 50  0001 C CNN "MPN"
F 5 "DigiKey" H 3700 6250 50  0001 C CNN "Vendor"
F 6 "480-5420-ND" H 3700 6250 50  0001 C CNN "Vendor P/N"
F 7 "~" H 0   -100 50  0001 C CNN "Alt Vendor"
F 8 "~" H 0   -100 50  0001 C CNN "Alt Vendor P/N"
	1    3700 6250
	-1   0    0    -1  
$EndComp
Wire Wire Line
	4100 6400 4250 6400
Wire Wire Line
	4250 6400 4250 6750
Wire Wire Line
	4100 6200 4250 6200
Wire Wire Line
	4250 6200 4250 5850
$Comp
L power:+3V3 #PWR032
U 1 1
P 4250 5850
F 0 "#PWR032" H 4250 5700 50  0001 C CNN
F 1 "+3V3" H 4250 5990 50  0000 C CNN
F 2 "" H 4250 5850 50  0001 C CNN
F 3 "" H 4250 5850 50  0001 C CNN
	1    4250 5850
	1    0    0    -1  
$EndComp
Wire Wire Line
	4100 6300 4450 6300
Wire Wire Line
	4450 6300 4450 5200
Wire Wire Line
	4450 5200 5150 5200
$Comp
L power:GND #PWR033
U 1 1
P 4250 6750
F 0 "#PWR033" H 4250 6500 50  0001 C CNN
F 1 "GND" H 4250 6600 50  0000 C CNN
F 2 "" H 4250 6750 50  0001 C CNN
F 3 "" H 4250 6750 50  0001 C CNN
	1    4250 6750
	1    0    0    -1  
$EndComp
$Comp
L proj:GP2Y0A02YK0F U5
U 1 1
P 1000 6250
F 0 "U5" H 700 5950 60  0000 R CNN
F 1 "GP2Y0A02YK0F" H 1250 6050 60  0000 R CNN
F 2 "" H 850 6250 60  0001 C CNN
F 3 "https://www.sparkfun.com/datasheets/Sensors/Infrared/gp2y0a02yk_e.pdf" H 850 6250 60  0001 C CNN
F 4 "~" H 0   0   50  0001 C CNN "Alt Vendor"
F 5 "~" H 0   0   50  0001 C CNN "Alt Vendor P/N"
F 6 "GP2Y0A02YK0F" H 0   0   50  0001 C CNN "MPN"
F 7 "SparkFun" H 0   0   50  0001 C CNN "Vendor"
F 8 "SEN-08958" H 0   0   50  0001 C CNN "Vendor P/N"
	1    1000 6250
	1    0    0    1   
$EndComp
$Comp
L power:+5V #PWR029
U 1 1
P 2350 6050
F 0 "#PWR029" H 2350 5900 50  0001 C CNN
F 1 "+5V" H 2350 6190 50  0000 C CNN
F 2 "" H 2350 6050 50  0001 C CNN
F 3 "" H 2350 6050 50  0001 C CNN
	1    2350 6050
	1    0    0    -1  
$EndComp
Wire Wire Line
	2350 6050 2350 6150
Wire Wire Line
	2350 6150 2250 6150
$Comp
L power:GND #PWR030
U 1 1
P 2350 6600
F 0 "#PWR030" H 2350 6350 50  0001 C CNN
F 1 "GND" H 2350 6450 50  0000 C CNN
F 2 "" H 2350 6600 50  0001 C CNN
F 3 "" H 2350 6600 50  0001 C CNN
	1    2350 6600
	1    0    0    -1  
$EndComp
$Comp
L Device:R R3
U 1 1
P 2600 6500
F 0 "R3" V 2700 6500 50  0000 C CNN
F 1 "120" V 2600 6500 50  0000 C CNN
F 2 "" V 2530 6500 50  0001 C CNN
F 3 "" H 2600 6500 50  0001 C CNN
F 4 "~" H -1750 1900 50  0001 C CNN "Alt Vendor"
F 5 "~" H -1750 1900 50  0001 C CNN "Alt Vendor P/N"
F 6 "~" H -1750 1900 50  0001 C CNN "MPN"
F 7 "House" H -1750 1900 50  0001 C CNN "Vendor"
F 8 "~" H -1750 1900 50  0001 C CNN "Vendor P/N"
	1    2600 6500
	-1   0    0    1   
$EndComp
$Comp
L Device:R R4
U 1 1
P 2600 7050
F 0 "R4" V 2700 7050 50  0000 C CNN
F 1 "220" V 2600 7050 50  0000 C CNN
F 2 "" V 2530 7050 50  0001 C CNN
F 3 "" H 2600 7050 50  0001 C CNN
F 4 "~" H -1750 2450 50  0001 C CNN "Alt Vendor"
F 5 "~" H -1750 2450 50  0001 C CNN "Alt Vendor P/N"
F 6 "~" H -1750 2450 50  0001 C CNN "MPN"
F 7 "House" H -1750 2450 50  0001 C CNN "Vendor"
F 8 "~" H -1750 2450 50  0001 C CNN "Vendor P/N"
	1    2600 7050
	-1   0    0    1   
$EndComp
Wire Wire Line
	2600 6650 2600 6800
$Comp
L power:GND #PWR031
U 1 1
P 2600 7350
F 0 "#PWR031" H 2600 7100 50  0001 C CNN
F 1 "GND" H 2600 7200 50  0000 C CNN
F 2 "" H 2600 7350 50  0001 C CNN
F 3 "" H 2600 7350 50  0001 C CNN
	1    2600 7350
	1    0    0    -1  
$EndComp
Wire Wire Line
	2600 7200 2600 7350
Wire Wire Line
	2600 6800 3150 6800
Connection ~ 2600 6800
Wire Wire Line
	2600 6800 2600 6900
Text Label 3150 6800 2    60   ~ 0
PAIL_SNS
Wire Wire Line
	5150 5100 4500 5100
Text Label 4500 5100 0    60   ~ 0
PAIL_SNS
$Comp
L conn:Conn_01x03_Female J4
U 1 1
P 1450 6250
F 0 "J4" H 1400 6000 50  0000 L CNN
F 1 "XHP-3" H 1350 5950 50  0001 L CNN
F 2 "" H 1450 6250 50  0001 C CNN
F 3 "http://www.jst-mfg.com/product/pdf/eng/eXH.pdf" H 1450 6250 50  0001 C CNN
F 4 "~" H 0   0   50  0001 C CNN "Alt Vendor"
F 5 "~" H 0   0   50  0001 C CNN "Alt Vendor P/N"
F 6 "XHP-3" H 0   0   50  0001 C CNN "MPN"
F 7 "DigiKey" H 0   0   50  0001 C CNN "Vendor"
F 8 "455-2219-ND" H 0   0   50  0001 C CNN "Vendor P/N"
	1    1450 6250
	-1   0    0    1   
$EndComp
$Comp
L conn:Conn_01x03_Male J7
U 1 1
P 2050 6250
F 0 "J7" H 2150 6500 50  0000 C CNN
F 1 "B3B-XH-A(LF)(SN)" H 2000 6050 50  0001 C CNN
F 2 "" H 2050 6250 50  0001 C CNN
F 3 "http://www.jst-mfg.com/product/pdf/eng/eXH.pdf" H 2050 6250 50  0001 C CNN
F 4 "~" H 0   0   50  0001 C CNN "Alt Vendor"
F 5 "~" H 0   0   50  0001 C CNN "Alt Vendor P/N"
F 6 "B3B-XH-A(LF)(SN)" H 0   0   50  0001 C CNN "MPN"
F 7 "DigiKey" H 0   0   50  0001 C CNN "Vendor"
F 8 "455-2248-ND" H 0   0   50  0001 C CNN "Vendor P/N"
	1    2050 6250
	1    0    0    -1  
$EndComp
$Comp
L conn:Conn_01x03_Female J8
U 1 1
P 2050 6250
F 0 "J8" H 1950 6500 50  0000 L CNN
F 1 "XHP-3" H 1850 6600 50  0001 L CNN
F 2 "" H 2050 6250 50  0001 C CNN
F 3 "http://www.jst-mfg.com/product/pdf/eng/eXH.pdf" H 2050 6250 50  0001 C CNN
F 4 "~" H 0   0   50  0001 C CNN "Alt Vendor"
F 5 "~" H 0   0   50  0001 C CNN "Alt Vendor P/N"
F 6 "XHP-3" H 0   0   50  0001 C CNN "MPN"
F 7 "DigiKey" H 0   0   50  0001 C CNN "Vendor"
F 8 "455-2219-ND" H 0   0   50  0001 C CNN "Vendor P/N"
	1    2050 6250
	1    0    0    -1  
$EndComp
Wire Wire Line
	1650 6150 1850 6150
Wire Wire Line
	1650 6250 1850 6250
Wire Wire Line
	1650 6350 1850 6350
Wire Notes Line
	1550 6050 1550 6400
Wire Notes Line
	1550 6400 1950 6400
Wire Notes Line
	1950 6400 1950 6050
Wire Notes Line
	1950 6050 1550 6050
Text Notes 1600 6050 0    60   ~ 0
CABLE
$Comp
L Device:R R5
U 1 1
P 1450 1400
F 0 "R5" H 1350 1350 50  0000 C CNN
F 1 "2.2K" V 1450 1400 50  0000 C CNN
F 2 "" V 1380 1400 50  0001 C CNN
F 3 "" H 1450 1400 50  0001 C CNN
F 4 "~" H -2900 -3200 50  0001 C CNN "Alt Vendor"
F 5 "~" H -2900 -3200 50  0001 C CNN "Alt Vendor P/N"
F 6 "~" H -2900 -3200 50  0001 C CNN "MPN"
F 7 "House" H -2900 -3200 50  0001 C CNN "Vendor"
F 8 "~" H -2900 -3200 50  0001 C CNN "Vendor P/N"
	1    1450 1400
	-1   0    0    1   
$EndComp
Wire Wire Line
	1300 1200 1450 1200
Wire Wire Line
	1450 1250 1450 1200
Connection ~ 1450 1200
Wire Wire Line
	1450 1200 2000 1200
Wire Wire Line
	1450 1600 1450 1550
Text Notes 2100 2200 0    60   ~ 0
Coil \nR: 4170K\nC: 11.5mA\nV: 48VDC
NoConn ~ 1450 6150
NoConn ~ 1450 6250
NoConn ~ 1450 6350
$Comp
L proj:+72V #PWR0101
U 1 1
P 2950 850
F 0 "#PWR0101" H 2950 700 50  0001 C CNN
F 1 "+72V" H 2965 1023 50  0000 C CNN
F 2 "" H 2950 850 50  0001 C CNN
F 3 "" H 2950 850 50  0001 C CNN
	1    2950 850 
	1    0    0    -1  
$EndComp
Wire Wire Line
	2950 850  2950 950 
Connection ~ 2950 950 
NoConn ~ 3200 1150
NoConn ~ 3200 1800
NoConn ~ 4000 1800
Wire Wire Line
	4100 950  4100 1150
$Comp
L power:GND #PWR0102
U 1 1
P 4100 1950
F 0 "#PWR0102" H 4100 1700 50  0001 C CNN
F 1 "GND" H 4100 1800 50  0000 C CNN
F 2 "" H 4100 1950 50  0001 C CNN
F 3 "" H 4100 1950 50  0001 C CNN
	1    4100 1950
	1    0    0    -1  
$EndComp
NoConn ~ 6450 4200
NoConn ~ 6450 4300
NoConn ~ 4400 -1650
Wire Wire Line
	2000 5550 1750 5550
Wire Wire Line
	1350 5550 1250 5550
Wire Wire Line
	1250 5550 1250 5650
Wire Wire Line
	1250 5650 2000 5650
$Comp
L conn:Conn_01x02_Female J9
U 1 1
P 2200 5100
F 0 "J9" H 2050 5250 50  0000 C CNN
F 1 "XHP-2" H 1750 4900 50  0001 C CNN
F 2 "" H 2200 5100 50  0001 C CNN
F 3 "http://www.jst-mfg.com/product/pdf/eng/eXH.pdf" H 2200 5100 50  0001 C CNN
F 4 "~" H -7250 3400 50  0001 C CNN "Alt Vendor"
F 5 "~" H -7250 3400 50  0001 C CNN "Alt Vendor P/N"
F 6 "XHP-2" H -7250 3400 50  0001 C CNN "MPN"
F 7 "DigiKey" H -7250 3400 50  0001 C CNN "Vendor"
F 8 "455-2266-ND" H -7250 3400 50  0001 C CNN "Vendor P/N"
	1    2200 5100
	1    0    0    -1  
$EndComp
$Comp
L conn:Conn_01x02_Male J10
U 1 1
P 2200 5100
F 0 "J10" H 2350 5250 50  0000 R CNN
F 1 "B2B-XH-A(LF)(SN)" V 2400 4900 50  0001 R CNN
F 2 "" H 2200 5100 50  0001 C CNN
F 3 "http://www.jst-mfg.com/product/pdf/eng/eXH.pdf" H 2200 5100 50  0001 C CNN
F 4 "~" H -7350 3300 50  0001 C CNN "Alt Vendor"
F 5 "~" H -7350 3300 50  0001 C CNN "Alt Vendor P/N"
F 6 "B2B-XH-A(LF)(SN)" H -7350 3300 50  0001 C CNN "MPN"
F 7 "DigiKey" H -7350 3300 50  0001 C CNN "Vendor"
F 8 "455-2247-ND" H -7350 3300 50  0001 C CNN "Vendor P/N"
	1    2200 5100
	1    0    0    -1  
$EndComp
Wire Wire Line
	2000 5100 1750 5100
Wire Wire Line
	1250 5100 1250 5200
Wire Wire Line
	1250 5200 2000 5200
Wire Wire Line
	1250 5100 1450 5100
Wire Wire Line
	2400 5100 2700 5100
Wire Wire Line
	2400 5550 4250 5550
Wire Wire Line
	2400 5200 2550 5200
Wire Wire Line
	2400 5650 2550 5650
Wire Wire Line
	4250 4900 4250 5550
$Comp
L conn:Conn_01x03_Male J11
U 1 1
P 2200 5550
F 0 "J11" H 2300 5750 50  0000 C CNN
F 1 "B3B-XH-A(LF)(SN)" H 2150 5350 50  0001 C CNN
F 2 "" H 2200 5550 50  0001 C CNN
F 3 "http://www.jst-mfg.com/product/pdf/eng/eXH.pdf" H 2200 5550 50  0001 C CNN
F 4 "~" H 150 -700 50  0001 C CNN "Alt Vendor"
F 5 "~" H 150 -700 50  0001 C CNN "Alt Vendor P/N"
F 6 "B3B-XH-A(LF)(SN)" H 150 -700 50  0001 C CNN "MPN"
F 7 "DigiKey" H 150 -700 50  0001 C CNN "Vendor"
F 8 "455-2248-ND" H 150 -700 50  0001 C CNN "Vendor P/N"
	1    2200 5550
	1    0    0    -1  
$EndComp
$Comp
L conn:Conn_01x03_Female J12
U 1 1
P 2200 5550
F 0 "J12" H 2000 5750 50  0000 L CNN
F 1 "XHP-3" H 2000 5900 50  0001 L CNN
F 2 "" H 2200 5550 50  0001 C CNN
F 3 "http://www.jst-mfg.com/product/pdf/eng/eXH.pdf" H 2200 5550 50  0001 C CNN
F 4 "~" H 150 -700 50  0001 C CNN "Alt Vendor"
F 5 "~" H 150 -700 50  0001 C CNN "Alt Vendor P/N"
F 6 "XHP-3" H 150 -700 50  0001 C CNN "MPN"
F 7 "DigiKey" H 150 -700 50  0001 C CNN "Vendor"
F 8 "455-2219-ND" H 150 -700 50  0001 C CNN "Vendor P/N"
	1    2200 5550
	1    0    0    -1  
$EndComp
Wire Wire Line
	2550 5200 2550 5650
Wire Wire Line
	2550 5750 2550 5650
Connection ~ 2550 5650
Wire Wire Line
	2250 6350 2350 6350
Wire Wire Line
	2350 6350 2350 6600
Wire Wire Line
	2250 6250 2600 6250
Wire Wire Line
	2600 6250 2600 6350
Text Label 1700 6150 0    60   ~ 0
red
Text Label 1650 6350 0    60   ~ 0
black
Text Label 1650 6250 0    60   ~ 0
white
Text Label 1750 5550 0    60   ~ 0
white
Text Label 1350 5650 0    60   ~ 0
white
Text Label 1750 5100 0    60   ~ 0
white
Text Label 1700 5200 0    60   ~ 0
white
$EndSCHEMATC
